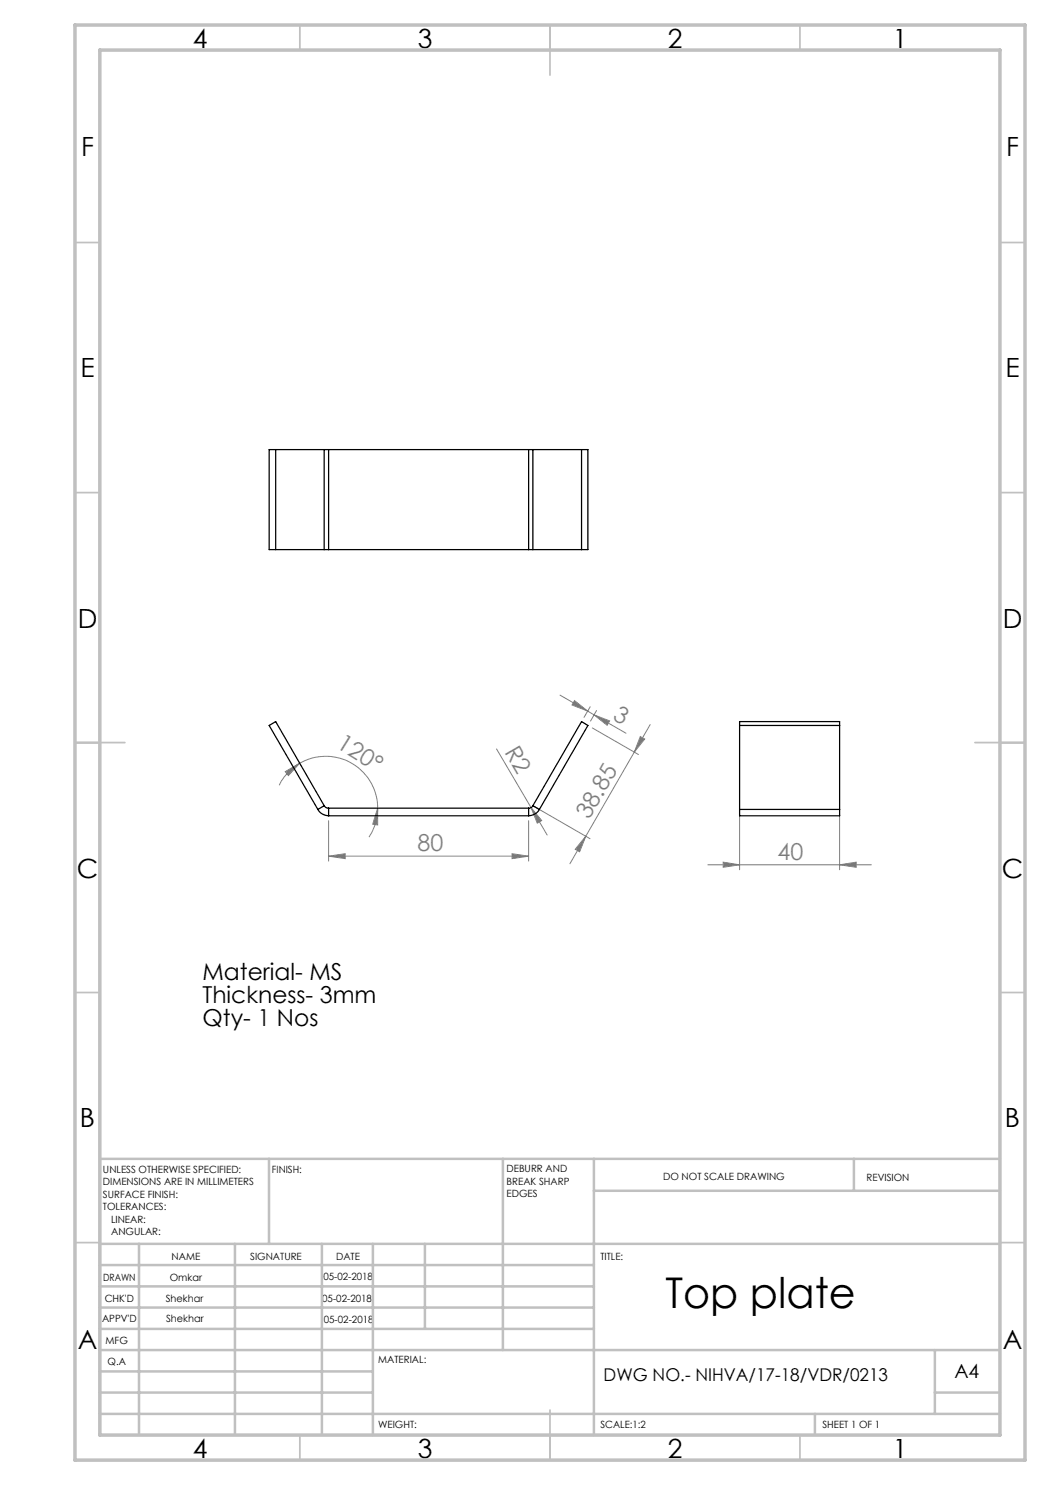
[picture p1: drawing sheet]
<svg xmlns="http://www.w3.org/2000/svg" width="210mm" height="297mm" viewBox="0 0 210 297" stroke-linecap="round" stroke-linejoin="round" font-family="sans-serif">
<g fill="none" stroke="#808080" stroke-width=".2">
<path d="M112 139l5.5 3.2M57 154.3l2.9-1.7-2.2 2.5zM59.9 152.6a10.4 10.4 0 0 1 15.6 9M59.9 152.6a10.2 10.2 0 0 0-4.1 4.5M99.3 149.8l10.1 17.2M114.9 140.1l2.6 2.1-3.1-1.2zM117.5 142.2l1.3 .8M118 141.4l-1.2 2.1M118.5 145.6l9.2 5.3M118.8 143l3.1 1.2-.5 .9zM118.8 143l6.4 3.6M119.3 142.1l-1.2 2.1"/>
<path d="M126.9 150.4l-9.7 16.8M128.1 147.3l.8 .5-2 2.6zM130 144.9l-3.1 5.5M65.7 171.2l3.3-.5v1zM65.7 164.1v8.1M65.7 171.2h40M75.5 161.6v3.4l-1-.2zM75.5 161.6a10.8 10.8 0 0 1-1.7 5.8M102.4 170.7l3.3 .5-3.3 .5zM105.7 164.1v8.1M106.2 161.5l2.1 2.6-.8 .5zM106.6 161.1l11.4 6.6"/>
<path d="M117.2 167.2l-1.3 3.2-.9-.5zM117.2 167.2l-3.2 5.6M141.6 173h32.7M144.6 172.4l3.3 .6-3.3 .5zM147.9 162.9v11.1M167.9 173l3.3-.6v1.1zM167.9 162.9v11.1"/>
</g>
<g fill="none" stroke="#c0c0c0" stroke-width=".35">
<path d="M60 5v5M110 5v10M160 5v5M15 48.5h5M200 48.5h5M15 98.5h5M200 98.5h5M15 148.5h10M195 148.5h10M15 198.5h5M200 198.5h5M15 248.5h5"/>
<path d="M200 248.5h5M60 287v5M110 282v10M160 287v5"/>
</g>
<g fill="none" stroke="#c0c0c0" stroke-width=".5">
<path d="M53.8 231.8v17M100.6 231.8v38.2M118.8 231.8v55.2M118.8 238.2h81.2M170.8 231.8v6.4M200 231.8h-180v55.2M20 248.8h180M20 257.3h98.8M20 253h98.8M27.8 248.8v38.2M47 248.8v38.2M64.4 248.8v38.2"/>
<path d="M74.6 248.8v38.2M85 248.8v17M20 265.8h98.8M20 261.5h98.8M20 278.5h54.6M20 274.3h54.6M20 270h180M187 278.5h13M187 270v12.8M20 282.8h180M163 282.8v4.2"/>
</g>
<path d="M15 5h190v287h-190zM20 10h180v277h-180z" fill="none" stroke="#c0c0c0" stroke-width=".7"/>
<g fill="#808080">
<path d="M106.2 161.5l2.1 2.6-.8 .5z"/>
<path d="M75.5 161.6v3.4l-1-.2zM57 154.3l2.9-1.7-2.2 2.5z"/>
<path d="M118.8 143l3.1 1.2-.5 .9zM114.9 140.1l2.6 2.1-3.1-1.2z"/>
<path d="M144.6 172.4l3.3 .6-3.3 .5zM167.9 173l3.3-.6v1.1z"/>
<path d="M117.2 167.2l-1.3 3.2-.9-.5zM128.1 147.3l.8 .5-2 2.6z"/>
<path d="M65.7 171.2l3.3-.5v1zM102.4 170.7l3.3 .5-3.3 .5z"/>
</g>
<g fill="none" stroke="#000" stroke-width=".25">
<path d="M55.1 89.9v20M64.8 89.9h.9M64.8 89.9h-11v20h11M64.8 89.9v20M65.7 89.9v20M65.7 89.9h40M105.7 89.9h.9M105.7 89.9v20M106.6 89.9h11v20h-11M106.6 89.9v20M116.3 89.9v20M64.8 109.9h.9"/>
<path d="M65.7 109.9h40M105.7 109.9h.9M147.9 145.1h20M63.6 161.9a2.57 2.57 0 0 0 2.1 1.3M64.8 161.1l.4 .4 .5 .1M64.8 161.1l-9.7-16.8-1.3 .8 9.8 16.8M64.8 161.1l-1.2 .8M65.7 163.2h40M65.7 161.6v1.6M65.7 161.6h40M105.7 161.6v1.6M106.6 161.1a.84 .84 0 0 1-.9 .5"/>
<path d="M106.6 161.1l9.7-16.8 1.3 .8-9.7 16.8M106.6 161.1l1.3 .8M107.9 161.9a2.57 2.57 0 0 1-2.2 1.3M147.9 161.9v1.3h20v-1.3M147.9 161.9v-17.6h20v17.6M147.9 161.9h20"/>
</g>
<text font-size="8.5" x="133.1" y="261.6">Top plate</text>
<g font-size="5.3">
<text x="38.5" y="9.5">4</text>
<text x="83.5" y="9.5">3</text>
<text x="133.6" y="9.5">2</text>
<text x="178.6" y="9.5">1</text>
<text x="16.2" y="31.3">F</text>
<text x="201.2" y="31.3">F</text>
<text x="16.1" y="75.5">E</text>
<text x="201.1" y="75.5">E</text>
<text x="15.5" y="125.5">D</text>
<text x="200.5" y="125.5">D</text>
<text x="15.4" y="175.5">C</text>
<text x="200.4" y="175.5">C</text>
<text x="16" y="225.5">B</text>
<text x="201" y="225.5">B</text>
<text x="15.5" y="269.8">A</text>
<text x="200.5" y="269.8">A</text>
<text x="38.5" y="291.5">4</text>
<text x="83.5" y="291.5">3</text>
<text x="133.6" y="291.5">2</text>
<text x="178.6" y="291.5">1</text>
</g>
<g font-size="4.7" fill="#808080">
<text x="122.4" y="143.8" transform="rotate(30 122.4 143.8)">3</text>
<text x="67.1" y="149.4" transform="rotate(32 67.1 149.4)">120°</text>
<text x="100.8" y="150.4" transform="rotate(60 100.8 150.4)">R2</text>
<text x="117.8" y="164" transform="rotate(-60 117.8 164)">38.85</text>
<text x="83.5" y="170.2">80</text>
<text x="155.5" y="171.9">40</text>
</g>
<g font-size="4.7">
<text x="40.5" y="196.1">Material- MS</text>
<text x="40.5" y="200.6">Thickness- 3mm</text>
<text x="40.5" y="205.1">Qty- 1 Nos</text>
</g>
<text font-size="3.9" x="190.9" y="275.5">A4</text>
<text font-size="3.5" x="120.7" y="276.2">DWG NO.- NIHVA/17-18/VDR/0213</text>
<g font-size="2">
<text x="20.6" y="234.6">UNLESS OTHERWISE SPECIFIED:</text>
<text x="20.6" y="237.1">DIMENSIONS ARE IN MILLIMETERS</text>
<text x="20.6" y="239.6">SURFACE FINISH:</text>
<text x="54.4" y="234.6">FINISH:</text>
<text x="101.3" y="234.5">DEBURR AND</text>
<text x="101.3" y="237">BREAK SHARP</text>
<text x="101.3" y="239.5">EDGES</text>
<text x="132.6" y="236">DO NOT SCALE DRAWING</text>
<text x="173.3" y="236.2">REVISION</text>
<text x="20.6" y="242.1">TOLERANCES:</text>
<text x="22.2" y="244.6">LINEAR:</text>
<text x="22.2" y="247.1">ANGULAR:</text>
<text x="34.3" y="252">NAME</text>
<text x="50" y="251.9">SIGNATURE</text>
<text x="67.2" y="251.9">DATE</text>
<text x="120.1" y="251.9">TITLE:</text>
<text x="20.6" y="256.1">DRAWN</text>
<text x="34" y="256.1">Omkar</text>
<text x="64.7" y="255.9">05-02-2018</text>
<text x="20.9" y="260.3">CHK'D</text>
<text x="33.2" y="260.3">Shekhar</text>
<text x="64.4" y="260.3">05-02-2018</text>
<text x="20.4" y="264.4">APPV'D</text>
<text x="21.1" y="268.8">MFG</text>
<text x="33.2" y="264.4">Shekhar</text>
<text x="64.8" y="264.6">05-02-2018</text>
<text x="21.5" y="273">Q.A</text>
<text x="75.6" y="272.5">MATERIAL:</text>
<text x="75.6" y="285.5">WEIGHT:</text>
<text x="120.1" y="285.6">SCALE:1:2</text>
<text x="164.5" y="285.6">SHEET 1 OF 1</text>
</g>
</svg>
